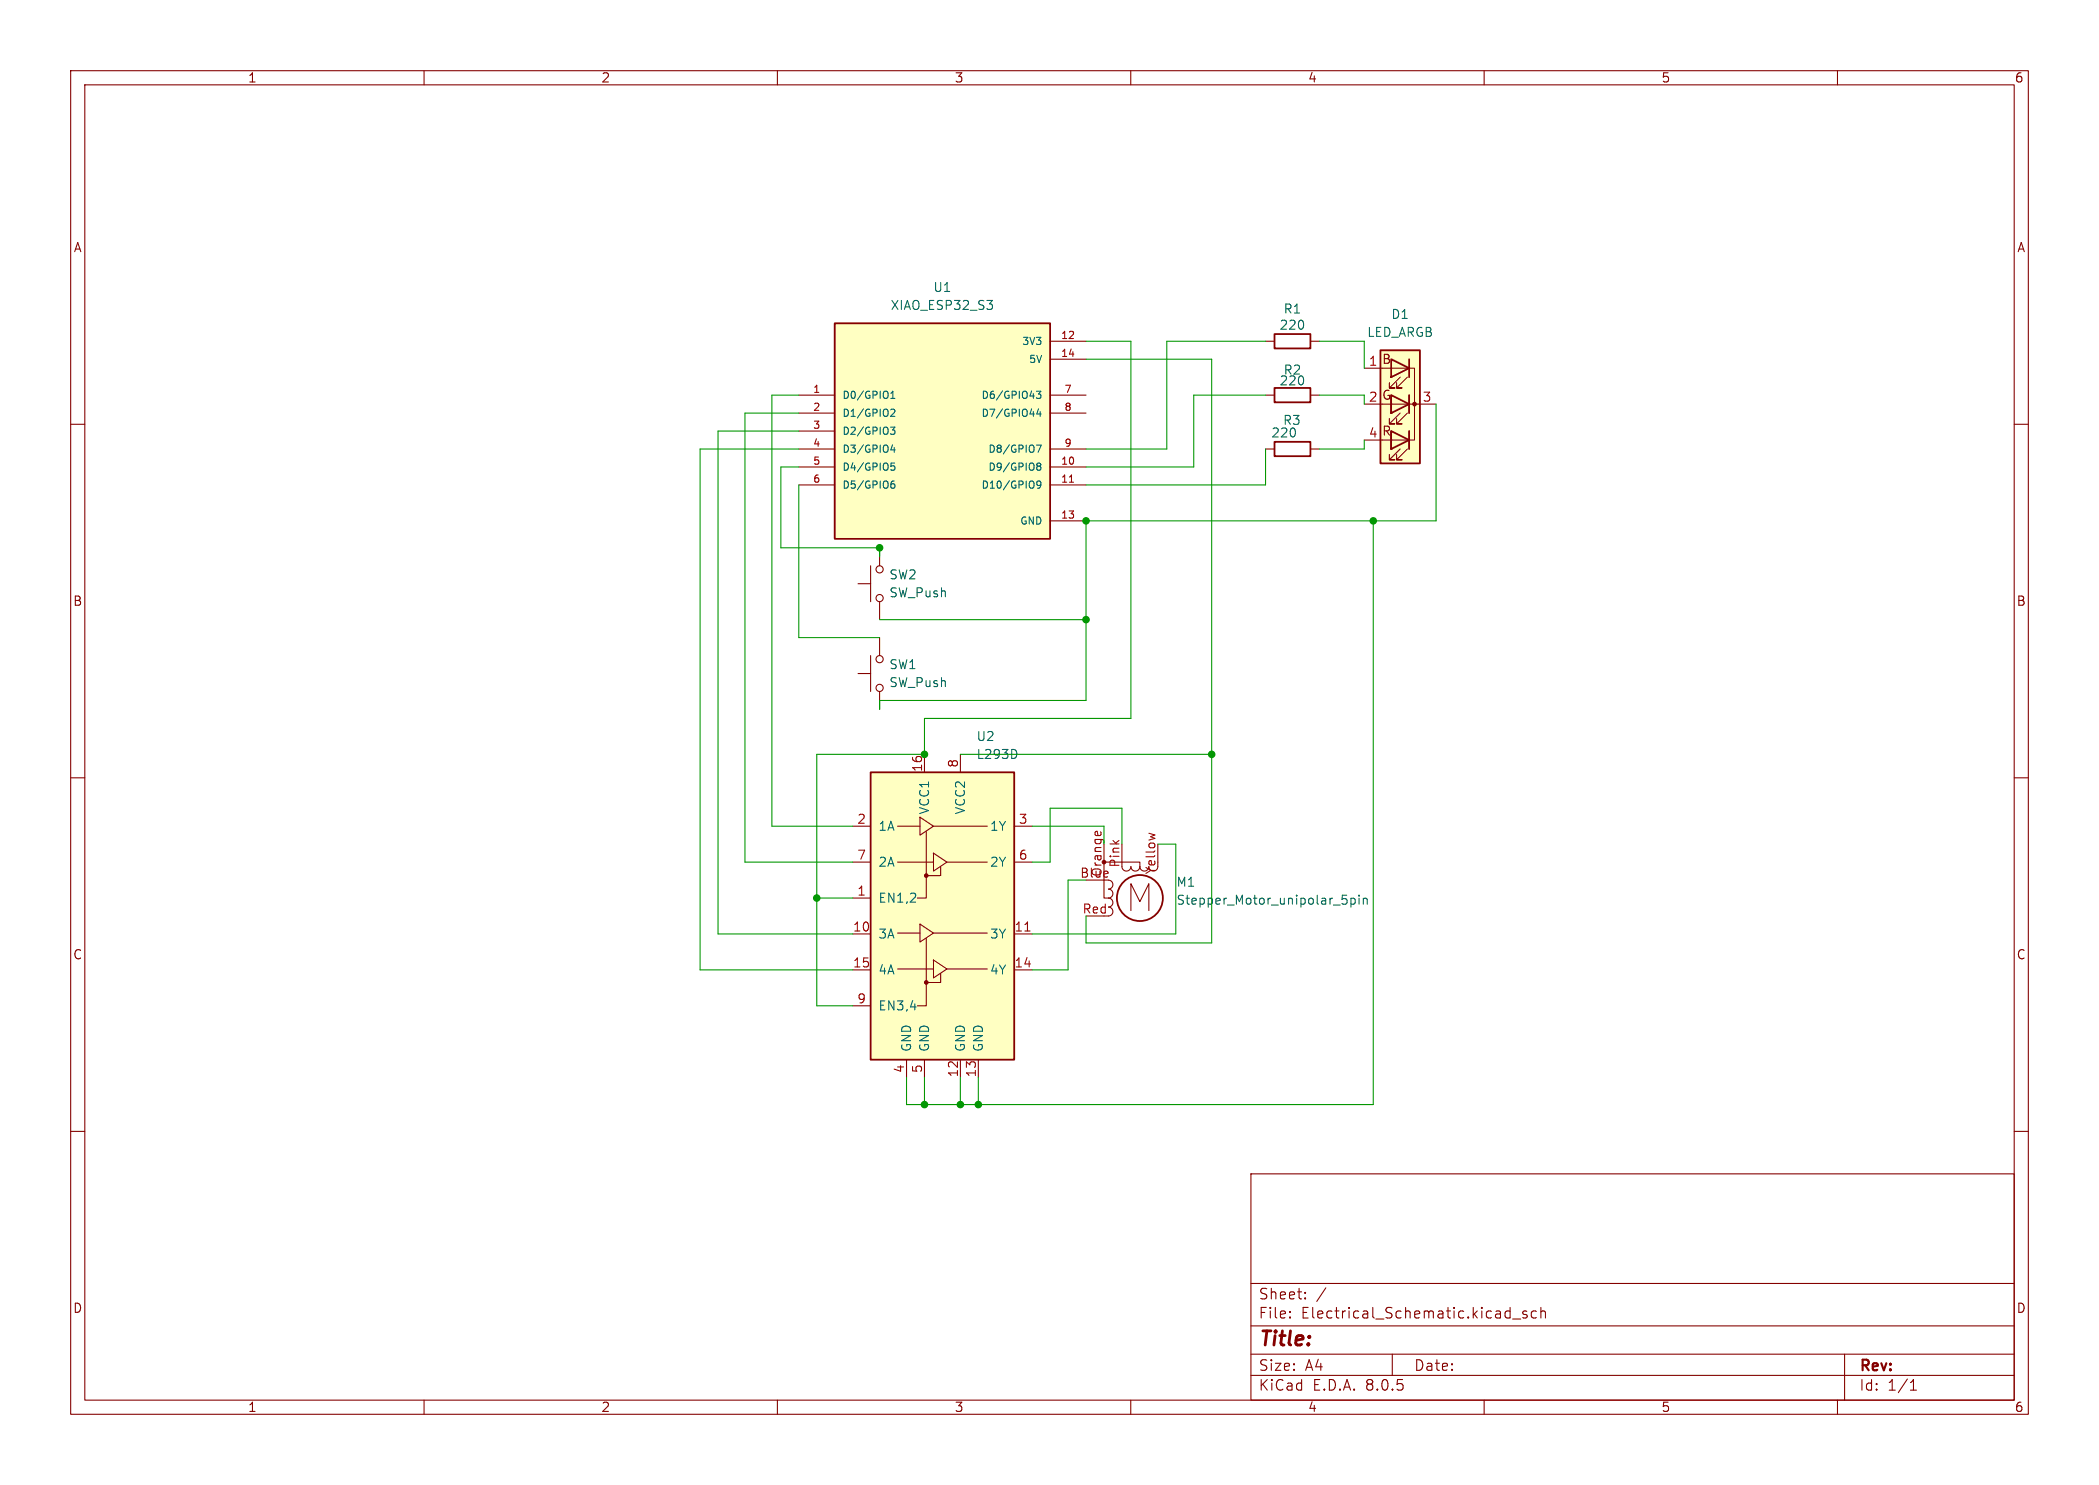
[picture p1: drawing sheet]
(kicad_sch
 (version 20231120)
 (generator "eeschema")
 (generator_version "8.0")
 (paper "A4")
 (lib_symbols
  (symbol "Device:LED_ARGB"
   (pin_names
    (offset 0) hide) (exclude_from_sim no) (in_bom yes) (on_board yes)
   (property "Reference" "D1" (at 0 13.97 0) (effects (font (size 1.27 1.27))))
   (property "Value" "LED_ARGB" (at 0 11.43 0) (effects (font (size 1.27 1.27))))
   (property "Footprint" "" (at 0 -1.27 0) (effects (font (size 1.27 1.27)) (hide yes)))
   (property "Datasheet" "~" (at 0 -1.27 0) (effects (font (size 1.27 1.27)) (hide yes)))
   (property "Description" "RGB LED, anode/red/green/blue" (at 0 0 0) (effects (font (size 1.27 1.27)) (hide yes)))
   (symbol "LED_ARGB_0_1"
    (polyline (pts (xy -1.27 -5.08) (xy -2.54 -5.08)) (stroke (width 0) (type default)) (fill (type none)))
    (polyline (pts (xy -1.27 -5.08) (xy 1.27 -5.08)) (stroke (width 0) (type default)) (fill (type none)))
    (polyline (pts (xy -1.27 -3.81) (xy -1.27 -6.35)) (stroke (width 0.254) (type default)) (fill (type none)))
    (polyline (pts (xy -1.27 0) (xy -2.54 0)) (stroke (width 0) (type default)) (fill (type none)))
    (polyline (pts (xy -1.27 1.27) (xy -1.27 -1.27)) (stroke (width 0.254) (type default)) (fill (type none)))
    (polyline (pts (xy -1.27 5.08) (xy -2.54 5.08)) (stroke (width 0) (type default)) (fill (type none)))
    (polyline (pts (xy -1.27 5.08) (xy 1.27 5.08)) (stroke (width 0) (type default)) (fill (type none)))
    (polyline (pts (xy -1.27 6.35) (xy -1.27 3.81)) (stroke (width 0.254) (type default)) (fill (type none)))
    (polyline (pts (xy 1.27 0) (xy -1.27 0)) (stroke (width 0) (type default)) (fill (type none)))
    (polyline (pts (xy 1.27 0) (xy 2.54 0)) (stroke (width 0) (type default)) (fill (type none)))
    (polyline (pts (xy -1.27 1.27) (xy -1.27 -1.27) (xy -1.27 -1.27)) (stroke (width 0) (type default)) (fill (type none)))
    (polyline (pts (xy -1.27 6.35) (xy -1.27 3.81) (xy -1.27 3.81)) (stroke (width 0) (type default)) (fill (type none)))
    (polyline (pts (xy 1.27 -5.08) (xy 2.032 -5.08) (xy 2.032 5.08) (xy 1.27 5.08)) (stroke (width 0) (type default)) (fill (type none)))
    (polyline (pts (xy 1.27 -3.81) (xy 1.27 -6.35) (xy -1.27 -5.08) (xy 1.27 -3.81)) (stroke (width 0.254) (type default)) (fill (type none)))
    (polyline (pts (xy 1.27 1.27) (xy 1.27 -1.27) (xy -1.27 0) (xy 1.27 1.27)) (stroke (width 0.254) (type default)) (fill (type none)))
    (polyline (pts (xy 1.27 6.35) (xy 1.27 3.81) (xy -1.27 5.08) (xy 1.27 6.35)) (stroke (width 0.254) (type default)) (fill (type none)))
    (polyline (pts (xy -1.016 -3.81) (xy 0.508 -2.286) (xy -0.254 -2.286) (xy 0.508 -2.286) (xy 0.508 -3.048)) (stroke (width 0) (type default)) (fill (type none)))
    (polyline (pts (xy -1.016 1.27) (xy 0.508 2.794) (xy -0.254 2.794) (xy 0.508 2.794) (xy 0.508 2.032)) (stroke (width 0) (type default)) (fill (type none)))
    (polyline (pts (xy -1.016 6.35) (xy 0.508 7.874) (xy -0.254 7.874) (xy 0.508 7.874) (xy 0.508 7.112)) (stroke (width 0) (type default)) (fill (type none)))
    (polyline (pts (xy 0 -3.81) (xy 1.524 -2.286) (xy 0.762 -2.286) (xy 1.524 -2.286) (xy 1.524 -3.048)) (stroke (width 0) (type default)) (fill (type none)))
    (polyline (pts (xy 0 1.27) (xy 1.524 2.794) (xy 0.762 2.794) (xy 1.524 2.794) (xy 1.524 2.032)) (stroke (width 0) (type default)) (fill (type none)))
    (polyline (pts (xy 0 6.35) (xy 1.524 7.874) (xy 0.762 7.874) (xy 1.524 7.874) (xy 1.524 7.112)) (stroke (width 0) (type default)) (fill (type none)))
    (rectangle (start 1.27 -1.27) (end 1.27 1.27) (stroke (width 0) (type default)) (fill (type none)))
    (rectangle (start 1.27 1.27) (end 1.27 1.27) (stroke (width 0) (type default)) (fill (type none)))
    (rectangle (start 1.27 3.81) (end 1.27 6.35) (stroke (width 0) (type default)) (fill (type none)))
    (rectangle (start 1.27 6.35) (end 1.27 6.35) (stroke (width 0) (type default)) (fill (type none)))
    (circle (center 2.032 0) (radius 0.254) (stroke (width 0) (type default)) (fill (type outline)))
    (rectangle (start 2.794 8.382) (end -2.794 -7.62) (stroke (width 0.254) (type default)) (fill (type background))))
   (symbol "LED_ARGB_1_0"
    (text "B" (at -1.905 3.81 0) (effects (font (size 1.27 1.27))))
    (text "G" (at -1.905 -6.35 0) (effects (font (size 1.27 1.27))))
    (text "R" (at -1.905 -1.27 0) (effects (font (size 1.27 1.27)))))
   (symbol "LED_ARGB_1_1"
    (pin passive line (at 5.08 0 180) (length 2.54) (name "A" (effects (font (size 1.27 1.27)))) (number "1" (effects (font (size 1.27 1.27)))))
    (pin passive line (at -5.08 5.08 0) (length 2.54) (name "RK" (effects (font (size 1.27 1.27)))) (number "2" (effects (font (size 1.27 1.27)))))
    (pin passive line (at -5.08 0 0) (length 2.54) (name "GK" (effects (font (size 1.27 1.27)))) (number "3" (effects (font (size 1.27 1.27)))))
    (pin passive line (at -5.08 -5.08 0) (length 2.54) (name "BK" (effects (font (size 1.27 1.27)))) (number "4" (effects (font (size 1.27 1.27)))))))
  (symbol "Device:R"
   (pin_numbers hide)
   (pin_names
    (offset 0)) (exclude_from_sim no) (in_bom yes) (on_board yes)
   (property "Reference" "R" (at 2.032 0 90) (effects (font (size 1.27 1.27))))
   (property "Value" "R" (at 0 0 90) (effects (font (size 1.27 1.27))))
   (property "Footprint" "" (at -1.778 0 90) (effects (font (size 1.27 1.27)) (hide yes)))
   (property "Datasheet" "~" (at 0 0 0) (effects (font (size 1.27 1.27)) (hide yes)))
   (property "Description" "Resistor" (at 0 0 0) (effects (font (size 1.27 1.27)) (hide yes)))
   (symbol "R_0_1"
    (rectangle (start -1.016 -2.54) (end 1.016 2.54) (stroke (width 0.254) (type default)) (fill (type none))))
   (symbol "R_1_1"
    (pin passive line (at 0 3.81 270) (length 1.27) (name "~" (effects (font (size 1.27 1.27)))) (number "1" (effects (font (size 1.27 1.27)))))
    (pin passive line (at 0 -3.81 90) (length 1.27) (name "~" (effects (font (size 1.27 1.27)))) (number "2" (effects (font (size 1.27 1.27)))))))
  (symbol "Driver_Motor:L293D"
   (pin_names
    (offset 1.016)) (exclude_from_sim no) (in_bom yes) (on_board yes)
   (property "Reference" "U" (at -5.08 26.035 0) (effects (font (size 1.27 1.27)) (justify right)))
   (property "Value" "L293D" (at -5.08 24.13 0) (effects (font (size 1.27 1.27)) (justify right)))
   (property "Footprint" "Package_DIP:DIP-16_W7.62mm" (at 6.35 -19.05 0) (effects (font (size 1.27 1.27)) (justify left) (hide yes)))
   (property "Datasheet" "http://www.ti.com/lit/ds/symlink/l293.pdf" (at -7.62 17.78 0) (effects (font (size 1.27 1.27)) (hide yes)))
   (property "Description" "Quadruple Half-H Drivers" (at 0 0 0) (effects (font (size 1.27 1.27)) (hide yes)))
   (symbol "L293D_0_1"
    (rectangle (start -10.16 22.86) (end 10.16 -17.78) (stroke (width 0.254) (type default)) (fill (type background)))
    (circle (center -2.286 -6.858) (radius 0.254) (stroke (width 0) (type default)) (fill (type outline)))
    (circle (center -2.286 8.255) (radius 0.254) (stroke (width 0) (type default)) (fill (type outline)))
    (polyline (pts (xy -6.35 -4.953) (xy -1.27 -4.953)) (stroke (width 0) (type default)) (fill (type none)))
    (polyline (pts (xy -6.35 0.127) (xy -3.175 0.127)) (stroke (width 0) (type default)) (fill (type none)))
    (polyline (pts (xy -6.35 10.16) (xy -1.27 10.16)) (stroke (width 0) (type default)) (fill (type none)))
    (polyline (pts (xy -6.35 15.24) (xy -3.175 15.24)) (stroke (width 0) (type default)) (fill (type none)))
    (polyline (pts (xy -1.27 0.127) (xy 6.35 0.127)) (stroke (width 0) (type default)) (fill (type none)))
    (polyline (pts (xy -1.27 15.24) (xy 6.35 15.24)) (stroke (width 0) (type default)) (fill (type none)))
    (polyline (pts (xy 0.635 -4.953) (xy 6.35 -4.953)) (stroke (width 0) (type default)) (fill (type none)))
    (polyline (pts (xy 0.635 10.16) (xy 6.35 10.16)) (stroke (width 0) (type default)) (fill (type none)))
    (polyline (pts (xy -2.286 -6.858) (xy -0.254 -6.858) (xy -0.254 -5.588)) (stroke (width 0) (type default)) (fill (type none)))
    (polyline (pts (xy -2.286 -0.635) (xy -2.286 -10.16) (xy -3.556 -10.16)) (stroke (width 0) (type default)) (fill (type none)))
    (polyline (pts (xy -2.286 8.255) (xy -0.254 8.255) (xy -0.254 9.525)) (stroke (width 0) (type default)) (fill (type none)))
    (polyline (pts (xy -2.286 14.478) (xy -2.286 5.08) (xy -3.556 5.08)) (stroke (width 0) (type default)) (fill (type none)))
    (polyline (pts (xy -3.175 1.397) (xy -3.175 -1.143) (xy -1.27 0.127) (xy -3.175 1.397)) (stroke (width 0) (type default)) (fill (type none)))
    (polyline (pts (xy -3.175 16.51) (xy -3.175 13.97) (xy -1.27 15.24) (xy -3.175 16.51)) (stroke (width 0) (type default)) (fill (type none)))
    (polyline (pts (xy -1.27 -3.683) (xy -1.27 -6.223) (xy 0.635 -4.953) (xy -1.27 -3.683)) (stroke (width 0) (type default)) (fill (type none)))
    (polyline (pts (xy -1.27 11.43) (xy -1.27 8.89) (xy 0.635 10.16) (xy -1.27 11.43)) (stroke (width 0) (type default)) (fill (type none))))
   (symbol "L293D_1_1"
    (pin input line (at -12.7 5.08 0) (length 2.54) (name "EN1,2" (effects (font (size 1.27 1.27)))) (number "1" (effects (font (size 1.27 1.27)))))
    (pin input line (at -12.7 0 0) (length 2.54) (name "3A" (effects (font (size 1.27 1.27)))) (number "10" (effects (font (size 1.27 1.27)))))
    (pin output line (at 12.7 0 180) (length 2.54) (name "3Y" (effects (font (size 1.27 1.27)))) (number "11" (effects (font (size 1.27 1.27)))))
    (pin power_in line (at 2.54 -20.32 90) (length 2.54) (name "GND" (effects (font (size 1.27 1.27)))) (number "12" (effects (font (size 1.27 1.27)))))
    (pin power_in line (at 5.08 -20.32 90) (length 2.54) (name "GND" (effects (font (size 1.27 1.27)))) (number "13" (effects (font (size 1.27 1.27)))))
    (pin output line (at 12.7 -5.08 180) (length 2.54) (name "4Y" (effects (font (size 1.27 1.27)))) (number "14" (effects (font (size 1.27 1.27)))))
    (pin input line (at -12.7 -5.08 0) (length 2.54) (name "4A" (effects (font (size 1.27 1.27)))) (number "15" (effects (font (size 1.27 1.27)))))
    (pin power_in line (at -2.54 25.4 270) (length 2.54) (name "VCC1" (effects (font (size 1.27 1.27)))) (number "16" (effects (font (size 1.27 1.27)))))
    (pin input line (at -12.7 15.24 0) (length 2.54) (name "1A" (effects (font (size 1.27 1.27)))) (number "2" (effects (font (size 1.27 1.27)))))
    (pin output line (at 12.7 15.24 180) (length 2.54) (name "1Y" (effects (font (size 1.27 1.27)))) (number "3" (effects (font (size 1.27 1.27)))))
    (pin power_in line (at -5.08 -20.32 90) (length 2.54) (name "GND" (effects (font (size 1.27 1.27)))) (number "4" (effects (font (size 1.27 1.27)))))
    (pin power_in line (at -2.54 -20.32 90) (length 2.54) (name "GND" (effects (font (size 1.27 1.27)))) (number "5" (effects (font (size 1.27 1.27)))))
    (pin output line (at 12.7 10.16 180) (length 2.54) (name "2Y" (effects (font (size 1.27 1.27)))) (number "6" (effects (font (size 1.27 1.27)))))
    (pin input line (at -12.7 10.16 0) (length 2.54) (name "2A" (effects (font (size 1.27 1.27)))) (number "7" (effects (font (size 1.27 1.27)))))
    (pin power_in line (at 2.54 25.4 270) (length 2.54) (name "VCC2" (effects (font (size 1.27 1.27)))) (number "8" (effects (font (size 1.27 1.27)))))
    (pin input line (at -12.7 -10.16 0) (length 2.54) (name "EN3,4" (effects (font (size 1.27 1.27)))) (number "9" (effects (font (size 1.27 1.27)))))))
  (symbol "Motor:Stepper_Motor_unipolar_5pin"
   (pin_names
    (offset 0) hide) (exclude_from_sim no) (in_bom yes) (on_board yes)
   (property "Reference" "M1" (at 5.08 2.248 0) (effects (font (size 1.27 1.27)) (justify left)))
   (property "Value" "Stepper_Motor_unipolar_5pin" (at 5.08 -0.292 0) (effects (font (size 1.27 1.27)) (justify left)))
   (property "Footprint" "" (at 0.254 -0.254 0) (effects (font (size 1.27 1.27)) (hide yes)))
   (property "Datasheet" "http://www.infineon.com/dgdl/Application-Note-TLE8110EE_driving_UniPolarStepperMotor_V1.1.pdf?fileId=db3a30431be39b97011be5d0aa0a00b0" (at 0.254 -0.254 0) (effects (font (size 1.27 1.27)) (hide yes)))
   (property "Description" "5-wire unipolar stepper motor" (at 0 0 0) (effects (font (size 1.27 1.27)) (hide yes)))
   (symbol "Stepper_Motor_unipolar_5pin_0_0"
    (polyline (pts (xy -1.27 -1.778) (xy -1.27 2.032) (xy 0 -0.508) (xy 1.27 2.032) (xy 1.27 -1.778)) (stroke (width 0) (type default)) (fill (type none))))
   (symbol "Stepper_Motor_unipolar_5pin_0_1"
    (circle (center -5.08 5.08) (radius 0.0001) (stroke (width 0) (type default)) (fill (type outline)))
    (circle (center -5.08 5.08) (radius 0.254) (stroke (width 0) (type default)) (fill (type outline)))
    (arc (start -4.445 -2.54) (mid -3.8127 -1.905) (end -4.445 -1.27) (stroke (width 0) (type default)) (fill (type none)))
    (arc (start -4.445 -1.27) (mid -3.8127 -0.635) (end -4.445 0) (stroke (width 0) (type default)) (fill (type none)))
    (arc (start -4.445 0) (mid -3.8127 0.635) (end -4.445 1.27) (stroke (width 0) (type default)) (fill (type none)))
    (arc (start -4.445 1.27) (mid -3.8127 1.905) (end -4.445 2.54) (stroke (width 0) (type default)) (fill (type none)))
    (arc (start -2.54 4.445) (mid -1.905 3.8127) (end -1.27 4.445) (stroke (width 0) (type default)) (fill (type none)))
    (arc (start -1.27 4.445) (mid -0.635 3.8127) (end 0 4.445) (stroke (width 0) (type default)) (fill (type none)))
    (polyline (pts (xy -5.08 -2.54) (xy -4.445 -2.54)) (stroke (width 0) (type default)) (fill (type none)))
    (polyline (pts (xy -5.08 2.54) (xy -4.445 2.54)) (stroke (width 0) (type default)) (fill (type none)))
    (polyline (pts (xy -2.54 4.445) (xy -2.54 5.08)) (stroke (width 0) (type default)) (fill (type none)))
    (polyline (pts (xy 2.54 4.445) (xy 2.54 5.08)) (stroke (width 0) (type default)) (fill (type none)))
    (polyline (pts (xy -5.08 5.08) (xy -5.08 0) (xy -4.445 0)) (stroke (width 0) (type default)) (fill (type none)))
    (polyline (pts (xy 0 4.445) (xy 0 5.08) (xy -5.08 5.08)) (stroke (width 0) (type default)) (fill (type none)))
    (circle (center 0 0) (radius 3.2512) (stroke (width 0.254) (type default)) (fill (type none)))
    (arc (start 0 4.445) (mid 0.635 3.8127) (end 1.27 4.445) (stroke (width 0) (type default)) (fill (type none)))
    (arc (start 1.27 4.445) (mid 1.905 3.8127) (end 2.54 4.445) (stroke (width 0) (type default)) (fill (type none))))
   (symbol "Stepper_Motor_unipolar_5pin_1_1"
    (pin passive line (at -7.62 2.54 0) (length 2.54) (name "Blue" (effects (font (size 1.27 1.27)))) (number "Blue" (effects (font (size 1.27 1.27)))))
    (pin passive line (at -5.08 7.62 270) (length 2.54) (name "Orange" (effects (font (size 1.27 1.27)))) (number "Orange" (effects (font (size 1.27 1.27)))))
    (pin passive line (at -2.54 7.62 270) (length 2.54) (name "Pink" (effects (font (size 1.27 1.27)))) (number "Pink" (effects (font (size 1.27 1.27)))))
    (pin passive line (at -7.62 -2.54 0) (length 2.54) (name "Red" (effects (font (size 1.27 1.27)))) (number "Red" (effects (font (size 1.27 1.27)))))
    (pin passive line (at 2.54 7.62 270) (length 2.54) (name "Yellow" (effects (font (size 1.27 1.27)))) (number "Yellow" (effects (font (size 1.27 1.27)))))))
  (symbol "Switch:SW_Push"
   (pin_numbers hide)
   (pin_names
    (offset 1.016) hide) (exclude_from_sim no) (in_bom yes) (on_board yes)
   (property "Reference" "SW" (at 1.27 2.54 0) (effects (font (size 1.27 1.27)) (justify left)))
   (property "Value" "SW_Push" (at 0 -1.524 0) (effects (font (size 1.27 1.27))))
   (property "Footprint" "" (at 0 5.08 0) (effects (font (size 1.27 1.27)) (hide yes)))
   (property "Datasheet" "~" (at 0 5.08 0) (effects (font (size 1.27 1.27)) (hide yes)))
   (property "Description" "Push button switch, generic, two pins" (at 0 0 0) (effects (font (size 1.27 1.27)) (hide yes)))
   (symbol "SW_Push_0_1"
    (circle (center -2.032 0) (radius 0.508) (stroke (width 0) (type default)) (fill (type none)))
    (polyline (pts (xy 0 1.27) (xy 0 3.048)) (stroke (width 0) (type default)) (fill (type none)))
    (polyline (pts (xy 2.54 1.27) (xy -2.54 1.27)) (stroke (width 0) (type default)) (fill (type none)))
    (circle (center 2.032 0) (radius 0.508) (stroke (width 0) (type default)) (fill (type none)))
    (pin passive line (at -5.08 0 0) (length 2.54) (name "1" (effects (font (size 1.27 1.27)))) (number "1" (effects (font (size 1.27 1.27)))))
    (pin passive line (at 5.08 0 180) (length 2.54) (name "2" (effects (font (size 1.27 1.27)))) (number "2" (effects (font (size 1.27 1.27)))))))
  (symbol "XIAO_ESP32_S3:XIAO_ESP32_S3"
   (pin_names
    (offset 1.016)) (exclude_from_sim no) (in_bom yes) (on_board yes)
   (property "Reference" "U" (at -15.24 16.002 0) (effects (font (size 1.27 1.27)) (justify left bottom)))
   (property "Value" "XIAO_ESP32_S3" (at -15.24 -17.78 0) (effects (font (size 1.27 1.27)) (justify left bottom)))
   (property "Footprint" "XIAO_ESP32_S3:MODULE_XIAO_ESP32_S3" (at 0 0 0) (effects (font (size 1.27 1.27)) (justify bottom) (hide yes)))
   (property "Datasheet" "" (at 0 0 0) (effects (font (size 1.27 1.27)) (hide yes)))
   (property "Description" "" (at 0 0 0) (effects (font (size 1.27 1.27)) (hide yes)))
   (property "MF" "Seeed Studio" (at 0 0 0) (effects (font (size 1.27 1.27)) (justify bottom) (hide yes)))
   (property "MAXIMUM_PACKAGE_HEIGHT" "4.46mm" (at 0 0 0) (effects (font (size 1.27 1.27)) (justify bottom) (hide yes)))
   (property "CREATOR" "ASHISH" (at 0 0 0) (effects (font (size 1.27 1.27)) (justify bottom) (hide yes)))
   (property "NOTES" "" (at 0 0 0) (effects (font (size 1.27 1.27)) (justify bottom) (hide yes)))
   (property "Package" "None" (at 0 0 0) (effects (font (size 1.27 1.27)) (justify bottom) (hide yes)))
   (property "Check_prices" "https://www.snapeda.com/parts/XIAO%20ESP32%20S3/Seeed+Studio/view-part/?ref=eda" (at 0 0 0) (effects (font (size 1.27 1.27)) (justify bottom) (hide yes)))
   (property "STANDARD" "Manufacturer Recommendations" (at 0 0 0) (effects (font (size 1.27 1.27)) (justify bottom) (hide yes)))
   (property "PARTREV" "April 22nd, 2026" (at 0 0 0) (effects (font (size 1.27 1.27)) (justify bottom) (hide yes)))
   (property "VERIFIER" "" (at 0 0 0) (effects (font (size 1.27 1.27)) (justify bottom) (hide yes)))
   (property "SnapEDA_Link" "https://www.snapeda.com/parts/XIAO%20ESP32%20S3/Seeed+Studio/view-part/?ref=snap" (at 0 0 0) (effects (font (size 1.27 1.27)) (justify bottom) (hide yes)))
   (property "MP" "XIAO ESP32 S3" (at 0 0 0) (effects (font (size 1.27 1.27)) (justify bottom) (hide yes)))
   (property "Description_1" "\n                        \n                            Seeed Studio XIAO ESP32-S3 Development Board Supports Wi-Fi & Bluetooth\n                        \n" (at 0 0 0) (effects (font (size 1.27 1.27)) (justify bottom) (hide yes)))
   (property "Availability" "Not in stock" (at 0 0 0) (effects (font (size 1.27 1.27)) (justify bottom) (hide yes)))
   (property "Price" "None" (at 0 0 0) (effects (font (size 1.27 1.27)) (justify bottom) (hide yes)))
   (property "UNIT" "mm" (at 0 0 0) (effects (font (size 1.27 1.27)) (justify bottom) (hide yes)))
   (property "MANUFACTURER" "Seeed Studio" (at 0 0 0) (effects (font (size 1.27 1.27)) (justify bottom) (hide yes)))
   (symbol "XIAO_ESP32_S3_0_0"
    (rectangle (start -15.24 -15.24) (end 15.24 15.24) (stroke (width 0.254) (type default)) (fill (type background)))
    (pin bidirectional line (at -20.32 5.08 0) (length 5.08) (name "D0/GPIO1" (effects (font (size 1.016 1.016)))) (number "1" (effects (font (size 1.016 1.016)))))
    (pin bidirectional line (at 20.32 -5.08 180) (length 5.08) (name "D9/GPIO8" (effects (font (size 1.016 1.016)))) (number "10" (effects (font (size 1.016 1.016)))))
    (pin bidirectional line (at 20.32 -7.62 180) (length 5.08) (name "D10/GPIO9" (effects (font (size 1.016 1.016)))) (number "11" (effects (font (size 1.016 1.016)))))
    (pin power_in line (at 20.32 12.7 180) (length 5.08) (name "3V3" (effects (font (size 1.016 1.016)))) (number "12" (effects (font (size 1.016 1.016)))))
    (pin power_in line (at 20.32 -12.7 180) (length 5.08) (name "GND" (effects (font (size 1.016 1.016)))) (number "13" (effects (font (size 1.016 1.016)))))
    (pin power_in line (at 20.32 10.16 180) (length 5.08) (name "5V" (effects (font (size 1.016 1.016)))) (number "14" (effects (font (size 1.016 1.016)))))
    (pin bidirectional line (at -20.32 2.54 0) (length 5.08) (name "D1/GPIO2" (effects (font (size 1.016 1.016)))) (number "2" (effects (font (size 1.016 1.016)))))
    (pin bidirectional line (at -20.32 0 0) (length 5.08) (name "D2/GPIO3" (effects (font (size 1.016 1.016)))) (number "3" (effects (font (size 1.016 1.016)))))
    (pin bidirectional line (at -20.32 -2.54 0) (length 5.08) (name "D3/GPIO4" (effects (font (size 1.016 1.016)))) (number "4" (effects (font (size 1.016 1.016)))))
    (pin bidirectional line (at -20.32 -5.08 0) (length 5.08) (name "D4/GPIO5" (effects (font (size 1.016 1.016)))) (number "5" (effects (font (size 1.016 1.016)))))
    (pin bidirectional line (at -20.32 -7.62 0) (length 5.08) (name "D5/GPIO6" (effects (font (size 1.016 1.016)))) (number "6" (effects (font (size 1.016 1.016)))))
    (pin bidirectional line (at 20.32 5.08 180) (length 5.08) (name "D6/GPIO43" (effects (font (size 1.016 1.016)))) (number "7" (effects (font (size 1.016 1.016)))))
    (pin bidirectional line (at 20.32 2.54 180) (length 5.08) (name "D7/GPIO44" (effects (font (size 1.016 1.016)))) (number "8" (effects (font (size 1.016 1.016)))))
    (pin bidirectional line (at 20.32 -2.54 180) (length 5.08) (name "D8/GPIO7" (effects (font (size 1.016 1.016)))) (number "9" (effects (font (size 1.016 1.016))))))))
 (junction
  (at 130.81 106.68)
  (diameter 0)
  (color 0 0 0 0))
 (junction
  (at 130.81 156.21)
  (diameter 0)
  (color 0 0 0 0))
 (junction
  (at 124.46 77.47)
  (diameter 0)
  (color 0 0 0 0))
 (junction
  (at 171.45 106.68)
  (diameter 0)
  (color 0 0 0 0))
 (junction
  (at 153.67 73.66)
  (diameter 0)
  (color 0 0 0 0))
 (junction
  (at 194.31 73.66)
  (diameter 0)
  (color 0 0 0 0))
 (junction
  (at 138.43 156.21)
  (diameter 0)
  (color 0 0 0 0))
 (junction
  (at 135.89 156.21)
  (diameter 0)
  (color 0 0 0 0))
 (junction
  (at 115.57 127)
  (diameter 0)
  (color 0 0 0 0))
 (junction
  (at 153.67 87.63)
  (diameter 0)
  (color 0 0 0 0))
 (wire
  (pts (xy 171.45 106.68) (xy 171.45 133.35))
  (stroke (width 0) (type default)))
 (wire
  (pts (xy 130.81 101.6) (xy 130.81 106.68))
  (stroke (width 0) (type default)))
 (wire
  (pts (xy 146.05 137.16) (xy 151.13 137.16))
  (stroke (width 0) (type default)))
 (wire
  (pts (xy 153.67 87.63) (xy 153.67 73.66))
  (stroke (width 0) (type default)))
 (wire
  (pts (xy 179.07 63.5) (xy 179.07 68.58))
  (stroke (width 0) (type default)))
 (wire
  (pts (xy 193.04 63.5) (xy 193.04 62.23))
  (stroke (width 0) (type default)))
 (wire
  (pts (xy 124.46 78.74) (xy 124.46 77.47))
  (stroke (width 0) (type default)))
 (wire
  (pts (xy 165.1 48.26) (xy 179.07 48.26))
  (stroke (width 0) (type default)))
 (wire
  (pts (xy 168.91 55.88) (xy 179.07 55.88))
  (stroke (width 0) (type default)))
 (wire
  (pts (xy 135.89 152.4) (xy 135.89 156.21))
  (stroke (width 0) (type default)))
 (wire
  (pts (xy 151.13 124.46) (xy 153.67 124.46))
  (stroke (width 0) (type default)))
 (wire
  (pts (xy 138.43 156.21) (xy 138.43 152.4))
  (stroke (width 0) (type default)))
 (wire
  (pts (xy 120.65 116.84) (xy 109.22 116.84))
  (stroke (width 0) (type default)))
 (wire
  (pts (xy 194.31 73.66) (xy 194.31 156.21))
  (stroke (width 0) (type default)))
 (wire
  (pts (xy 194.31 156.21) (xy 138.43 156.21))
  (stroke (width 0) (type default)))
 (wire
  (pts (xy 153.67 66.04) (xy 168.91 66.04))
  (stroke (width 0) (type default)))
 (wire
  (pts (xy 163.83 119.38) (xy 166.37 119.38))
  (stroke (width 0) (type default)))
 (wire
  (pts (xy 124.46 99.06) (xy 153.67 99.06))
  (stroke (width 0) (type default)))
 (wire
  (pts (xy 146.05 121.92) (xy 148.59 121.92))
  (stroke (width 0) (type default)))
 (wire
  (pts (xy 124.46 87.63) (xy 153.67 87.63))
  (stroke (width 0) (type default)))
 (wire
  (pts (xy 153.67 48.26) (xy 160.02 48.26))
  (stroke (width 0) (type default)))
 (wire
  (pts (xy 135.89 156.21) (xy 138.43 156.21))
  (stroke (width 0) (type default)))
 (wire
  (pts (xy 153.67 99.06) (xy 153.67 87.63))
  (stroke (width 0) (type default)))
 (wire
  (pts (xy 171.45 50.8) (xy 171.45 106.68))
  (stroke (width 0) (type default)))
 (wire
  (pts (xy 101.6 60.96) (xy 113.03 60.96))
  (stroke (width 0) (type default)))
 (wire
  (pts (xy 148.59 121.92) (xy 148.59 114.3))
  (stroke (width 0) (type default)))
 (wire
  (pts (xy 105.41 121.92) (xy 105.41 58.42))
  (stroke (width 0) (type default)))
 (wire
  (pts (xy 115.57 106.68) (xy 130.81 106.68))
  (stroke (width 0) (type default)))
 (wire
  (pts (xy 148.59 114.3) (xy 158.75 114.3))
  (stroke (width 0) (type default)))
 (wire
  (pts (xy 113.03 68.58) (xy 113.03 90.17))
  (stroke (width 0) (type default)))
 (wire
  (pts (xy 158.75 114.3) (xy 158.75 119.38))
  (stroke (width 0) (type default)))
 (wire
  (pts (xy 193.04 48.26) (xy 193.04 52.07))
  (stroke (width 0) (type default)))
 (wire
  (pts (xy 99.06 63.5) (xy 113.03 63.5))
  (stroke (width 0) (type default)))
 (wire
  (pts (xy 153.67 73.66) (xy 194.31 73.66))
  (stroke (width 0) (type default)))
 (wire
  (pts (xy 120.65 142.24) (xy 115.57 142.24))
  (stroke (width 0) (type default)))
 (wire
  (pts (xy 120.65 132.08) (xy 101.6 132.08))
  (stroke (width 0) (type default)))
 (wire
  (pts (xy 168.91 66.04) (xy 168.91 55.88))
  (stroke (width 0) (type default)))
 (wire
  (pts (xy 99.06 137.16) (xy 99.06 63.5))
  (stroke (width 0) (type default)))
 (wire
  (pts (xy 110.49 66.04) (xy 113.03 66.04))
  (stroke (width 0) (type default)))
 (wire
  (pts (xy 171.45 133.35) (xy 153.67 133.35))
  (stroke (width 0) (type default)))
 (wire
  (pts (xy 130.81 152.4) (xy 130.81 156.21))
  (stroke (width 0) (type default)))
 (wire
  (pts (xy 151.13 137.16) (xy 151.13 124.46))
  (stroke (width 0) (type default)))
 (wire
  (pts (xy 115.57 142.24) (xy 115.57 127))
  (stroke (width 0) (type default)))
 (wire
  (pts (xy 153.67 63.5) (xy 165.1 63.5))
  (stroke (width 0) (type default)))
 (wire
  (pts (xy 130.81 156.21) (xy 135.89 156.21))
  (stroke (width 0) (type default)))
 (wire
  (pts (xy 186.69 48.26) (xy 193.04 48.26))
  (stroke (width 0) (type default)))
 (wire
  (pts (xy 109.22 55.88) (xy 113.03 55.88))
  (stroke (width 0) (type default)))
 (wire
  (pts (xy 160.02 48.26) (xy 160.02 101.6))
  (stroke (width 0) (type default)))
 (wire
  (pts (xy 186.69 63.5) (xy 193.04 63.5))
  (stroke (width 0) (type default)))
 (wire
  (pts (xy 128.27 152.4) (xy 128.27 156.21))
  (stroke (width 0) (type default)))
 (wire
  (pts (xy 156.21 119.38) (xy 156.21 116.84))
  (stroke (width 0) (type default)))
 (wire
  (pts (xy 165.1 63.5) (xy 165.1 48.26))
  (stroke (width 0) (type default)))
 (wire
  (pts (xy 156.21 116.84) (xy 146.05 116.84))
  (stroke (width 0) (type default)))
 (wire
  (pts (xy 153.67 129.54) (xy 153.67 133.35))
  (stroke (width 0) (type default)))
 (wire
  (pts (xy 120.65 137.16) (xy 99.06 137.16))
  (stroke (width 0) (type default)))
 (wire
  (pts (xy 193.04 55.88) (xy 193.04 57.15))
  (stroke (width 0) (type default)))
 (wire
  (pts (xy 120.65 121.92) (xy 105.41 121.92))
  (stroke (width 0) (type default)))
 (wire
  (pts (xy 124.46 90.17) (xy 113.03 90.17))
  (stroke (width 0) (type default)))
 (wire
  (pts (xy 203.2 73.66) (xy 194.31 73.66))
  (stroke (width 0) (type default)))
 (wire
  (pts (xy 124.46 99.06) (xy 124.46 100.33))
  (stroke (width 0) (type default)))
 (wire
  (pts (xy 101.6 132.08) (xy 101.6 60.96))
  (stroke (width 0) (type default)))
 (wire
  (pts (xy 203.2 57.15) (xy 203.2 73.66))
  (stroke (width 0) (type default)))
 (wire
  (pts (xy 130.81 101.6) (xy 160.02 101.6))
  (stroke (width 0) (type default)))
 (wire
  (pts (xy 153.67 50.8) (xy 171.45 50.8))
  (stroke (width 0) (type default)))
 (wire
  (pts (xy 166.37 119.38) (xy 166.37 132.08))
  (stroke (width 0) (type default)))
 (wire
  (pts (xy 166.37 132.08) (xy 146.05 132.08))
  (stroke (width 0) (type default)))
 (wire
  (pts (xy 115.57 127) (xy 115.57 106.68))
  (stroke (width 0) (type default)))
 (wire
  (pts (xy 109.22 116.84) (xy 109.22 55.88))
  (stroke (width 0) (type default)))
 (wire
  (pts (xy 153.67 68.58) (xy 179.07 68.58))
  (stroke (width 0) (type default)))
 (wire
  (pts (xy 128.27 156.21) (xy 130.81 156.21))
  (stroke (width 0) (type default)))
 (wire
  (pts (xy 110.49 77.47) (xy 110.49 66.04))
  (stroke (width 0) (type default)))
 (wire
  (pts (xy 105.41 58.42) (xy 113.03 58.42))
  (stroke (width 0) (type default)))
 (wire
  (pts (xy 135.89 106.68) (xy 171.45 106.68))
  (stroke (width 0) (type default)))
 (wire
  (pts (xy 124.46 77.47) (xy 110.49 77.47))
  (stroke (width 0) (type default)))
 (wire
  (pts (xy 186.69 55.88) (xy 193.04 55.88))
  (stroke (width 0) (type default)))
 (wire
  (pts (xy 120.65 127) (xy 115.57 127))
  (stroke (width 0) (type default)))
 (symbol
  (lib_id "Switch:SW_Push")
  (at 124.46 82.55 90)
  (unit 1)
  (exclude_from_sim no)
  (in_bom yes)
  (on_board yes)
  (dnp no)
  (fields_autoplaced yes)
  (property "Reference" "SW2" (at 125.73 81.2799 90) (effects (font (size 1.27 1.27)) (justify right)))
  (property "Value" "SW_Push" (at 125.73 83.8199 90) (effects (font (size 1.27 1.27)) (justify right)))
  (property "Footprint" "" (at 119.38 82.55 0) (effects (font (size 1.27 1.27)) (hide yes)))
  (property "Datasheet" "~" (at 119.38 82.55 0) (effects (font (size 1.27 1.27)) (hide yes)))
  (property "Description" "Push button switch, generic, two pins" (at 124.46 82.55 0) (effects (font (size 1.27 1.27)) (hide yes)))
  (pin "2")
  (pin "1"))
 (symbol
  (lib_id "Driver_Motor:L293D")
  (at 133.35 132.08 0)
  (unit 1)
  (exclude_from_sim no)
  (in_bom yes)
  (on_board yes)
  (dnp no)
  (fields_autoplaced yes)
  (property "Reference" "U2" (at 138.0841 104.14 0) (effects (font (size 1.27 1.27)) (justify left)))
  (property "Value" "L293D" (at 138.0841 106.68 0) (effects (font (size 1.27 1.27)) (justify left)))
  (property "Footprint" "Package_DIP:DIP-16_W7.62mm" (at 139.7 151.13 0) (effects (font (size 1.27 1.27)) (justify left) (hide yes)))
  (property "Datasheet" "http://www.ti.com/lit/ds/symlink/l293.pdf" (at 125.73 114.3 0) (effects (font (size 1.27 1.27)) (hide yes)))
  (property "Description" "Quadruple Half-H Drivers" (at 133.35 132.08 0) (effects (font (size 1.27 1.27)) (hide yes)))
  (pin "11")
  (pin "12")
  (pin "3")
  (pin "6")
  (pin "13")
  (pin "8")
  (pin "9")
  (pin "5")
  (pin "4")
  (pin "2")
  (pin "10")
  (pin "15")
  (pin "1")
  (pin "7")
  (pin "16")
  (pin "14"))
 (symbol
  (lib_id "Device:R")
  (at 182.88 63.5 90)
  (unit 1)
  (exclude_from_sim no)
  (in_bom yes)
  (on_board yes)
  (dnp no)
  (property "Reference" "R3" (at 184.15 59.436 90) (effects (font (size 1.27 1.27)) (justify left)))
  (property "Value" "220" (at 183.642 61.214 90) (effects (font (size 1.27 1.27)) (justify left)))
  (property "Footprint" "" (at 182.88 65.278 90) (effects (font (size 1.27 1.27)) (hide yes)))
  (property "Datasheet" "~" (at 182.88 63.5 0) (effects (font (size 1.27 1.27)) (hide yes)))
  (property "Description" "Resistor" (at 182.88 63.5 0) (effects (font (size 1.27 1.27)) (hide yes)))
  (pin "2")
  (pin "1"))
 (symbol
  (lib_id "Device:R")
  (at 182.88 48.26 90)
  (unit 1)
  (exclude_from_sim no)
  (in_bom yes)
  (on_board yes)
  (dnp no)
  (property "Reference" "R1" (at 182.88 43.688 90) (effects (font (size 1.27 1.27))))
  (property "Value" "220" (at 182.88 45.974 90) (effects (font (size 1.27 1.27))))
  (property "Footprint" "" (at 182.88 50.038 90) (effects (font (size 1.27 1.27)) (hide yes)))
  (property "Datasheet" "~" (at 182.88 48.26 0) (effects (font (size 1.27 1.27)) (hide yes)))
  (property "Description" "Resistor" (at 182.88 48.26 0) (effects (font (size 1.27 1.27)) (hide yes)))
  (pin "2")
  (pin "1"))
 (symbol
  (lib_id "Device:LED_ARGB")
  (at 198.12 57.15 0)
  (unit 1)
  (exclude_from_sim no)
  (in_bom yes)
  (on_board yes)
  (dnp no)
  (fields_autoplaced yes)
  (property "Reference" "D1" (at 198.12 43.18 0) (effects (font (size 1.27 1.27))))
  (property "Value" "LED_ARGB" (at 198.12 45.72 0) (effects (font (size 1.27 1.27))))
  (property "Footprint" "" (at 198.12 58.42 0) (effects (font (size 1.27 1.27)) (hide yes)))
  (property "Datasheet" "~" (at 198.12 58.42 0) (effects (font (size 1.27 1.27)) (hide yes)))
  (property "Description" "RGB LED, anode/red/green/blue" (at 198.12 57.15 0) (effects (font (size 1.27 1.27)) (hide yes)))
  (pin "2")
  (pin "4")
  (pin "3")
  (pin "1"))
 (symbol
  (lib_id "Switch:SW_Push")
  (at 124.46 95.25 90)
  (unit 1)
  (exclude_from_sim no)
  (in_bom yes)
  (on_board yes)
  (dnp no)
  (fields_autoplaced yes)
  (property "Reference" "SW1" (at 125.73 93.9799 90) (effects (font (size 1.27 1.27)) (justify right)))
  (property "Value" "SW_Push" (at 125.73 96.5199 90) (effects (font (size 1.27 1.27)) (justify right)))
  (property "Footprint" "" (at 119.38 95.25 0) (effects (font (size 1.27 1.27)) (hide yes)))
  (property "Datasheet" "~" (at 119.38 95.25 0) (effects (font (size 1.27 1.27)) (hide yes)))
  (property "Description" "Push button switch, generic, two pins" (at 124.46 95.25 0) (effects (font (size 1.27 1.27)) (hide yes)))
  (pin "2")
  (pin "1"))
 (symbol
  (lib_id "XIAO_ESP32_S3:XIAO_ESP32_S3")
  (at 133.35 60.96 0)
  (unit 1)
  (exclude_from_sim no)
  (in_bom yes)
  (on_board yes)
  (dnp no)
  (fields_autoplaced yes)
  (property "Reference" "U1" (at 133.35 40.64 0) (effects (font (size 1.27 1.27))))
  (property "Value" "XIAO_ESP32_S3" (at 133.35 43.18 0) (effects (font (size 1.27 1.27))))
  (property "Footprint" "XIAO_ESP32_S3:MODULE_XIAO_ESP32_S3" (at 133.35 60.96 0) (effects (font (size 1.27 1.27)) (justify bottom) (hide yes)))
  (property "Datasheet" "" (at 133.35 60.96 0) (effects (font (size 1.27 1.27)) (hide yes)))
  (property "Description" "" (at 133.35 60.96 0) (effects (font (size 1.27 1.27)) (hide yes)))
  (property "MF" "Seeed Studio" (at 133.35 60.96 0) (effects (font (size 1.27 1.27)) (justify bottom) (hide yes)))
  (property "MAXIMUM_PACKAGE_HEIGHT" "4.46mm" (at 133.35 60.96 0) (effects (font (size 1.27 1.27)) (justify bottom) (hide yes)))
  (property "CREATOR" "ASHISH" (at 133.35 60.96 0) (effects (font (size 1.27 1.27)) (justify bottom) (hide yes)))
  (property "NOTES" "" (at 133.35 60.96 0) (effects (font (size 1.27 1.27)) (justify bottom) (hide yes)))
  (property "Package" "None" (at 133.35 60.96 0) (effects (font (size 1.27 1.27)) (justify bottom) (hide yes)))
  (property "Check_prices" "https://www.snapeda.com/parts/XIAO%20ESP32%20S3/Seeed+Studio/view-part/?ref=eda" (at 133.35 60.96 0) (effects (font (size 1.27 1.27)) (justify bottom) (hide yes)))
  (property "STANDARD" "Manufacturer Recommendations" (at 133.35 60.96 0) (effects (font (size 1.27 1.27)) (justify bottom) (hide yes)))
  (property "PARTREV" "April 22nd, 2026" (at 133.35 60.96 0) (effects (font (size 1.27 1.27)) (justify bottom) (hide yes)))
  (property "VERIFIER" "" (at 133.35 60.96 0) (effects (font (size 1.27 1.27)) (justify bottom) (hide yes)))
  (property "SnapEDA_Link" "https://www.snapeda.com/parts/XIAO%20ESP32%20S3/Seeed+Studio/view-part/?ref=snap" (at 133.35 60.96 0) (effects (font (size 1.27 1.27)) (justify bottom) (hide yes)))
  (property "MP" "XIAO ESP32 S3" (at 133.35 60.96 0) (effects (font (size 1.27 1.27)) (justify bottom) (hide yes)))
  (property "Description_1" "\n                        \n                            Seeed Studio XIAO ESP32-S3 Development Board Supports Wi-Fi & Bluetooth\n                        \n" (at 133.35 60.96 0) (effects (font (size 1.27 1.27)) (justify bottom) (hide yes)))
  (property "Availability" "Not in stock" (at 133.35 60.96 0) (effects (font (size 1.27 1.27)) (justify bottom) (hide yes)))
  (property "Price" "None" (at 133.35 60.96 0) (effects (font (size 1.27 1.27)) (justify bottom) (hide yes)))
  (property "UNIT" "mm" (at 133.35 60.96 0) (effects (font (size 1.27 1.27)) (justify bottom) (hide yes)))
  (property "MANUFACTURER" "Seeed Studio" (at 133.35 60.96 0) (effects (font (size 1.27 1.27)) (justify bottom) (hide yes)))
  (pin "3")
  (pin "11")
  (pin "10")
  (pin "14")
  (pin "1")
  (pin "9")
  (pin "4")
  (pin "7")
  (pin "8")
  (pin "12")
  (pin "13")
  (pin "2")
  (pin "5")
  (pin "6"))
 (symbol
  (lib_id "Device:R")
  (at 182.88 55.88 90)
  (unit 1)
  (exclude_from_sim no)
  (in_bom yes)
  (on_board yes)
  (dnp no)
  (property "Reference" "R2" (at 182.88 52.324 90) (effects (font (size 1.27 1.27))))
  (property "Value" "220" (at 182.88 53.848 90) (effects (font (size 1.27 1.27))))
  (property "Footprint" "" (at 182.88 57.658 90) (effects (font (size 1.27 1.27)) (hide yes)))
  (property "Datasheet" "~" (at 182.88 55.88 0) (effects (font (size 1.27 1.27)) (hide yes)))
  (property "Description" "Resistor" (at 182.88 55.88 0) (effects (font (size 1.27 1.27)) (hide yes)))
  (pin "2")
  (pin "1"))
 (symbol
  (lib_id "Motor:Stepper_Motor_unipolar_5pin")
  (at 161.29 127 0)
  (unit 1)
  (exclude_from_sim no)
  (in_bom yes)
  (on_board yes)
  (dnp no)
  (property "Reference" "M1" (at 166.37 124.752 0) (effects (font (size 1.27 1.27)) (justify left)))
  (property "Value" "Stepper_Motor_unipolar_5pin" (at 166.37 127.292 0) (effects (font (size 1.27 1.27)) (justify left)))
  (property "Footprint" "" (at 161.544 127.254 0) (effects (font (size 1.27 1.27)) (hide yes)))
  (property "Datasheet" "http://www.infineon.com/dgdl/Application-Note-TLE8110EE_driving_UniPolarStepperMotor_V1.1.pdf?fileId=db3a30431be39b97011be5d0aa0a00b0" (at 161.544 127.254 0) (effects (font (size 1.27 1.27)) (hide yes)))
  (property "Description" "5-wire unipolar stepper motor" (at 161.29 127 0) (effects (font (size 1.27 1.27)) (hide yes)))
  (pin "Pink")
  (pin "Red")
  (pin "Blue")
  (pin "Orange")
  (pin "Yellow"))
 (sheet_instances
  (path ""
   (page "1"))))
